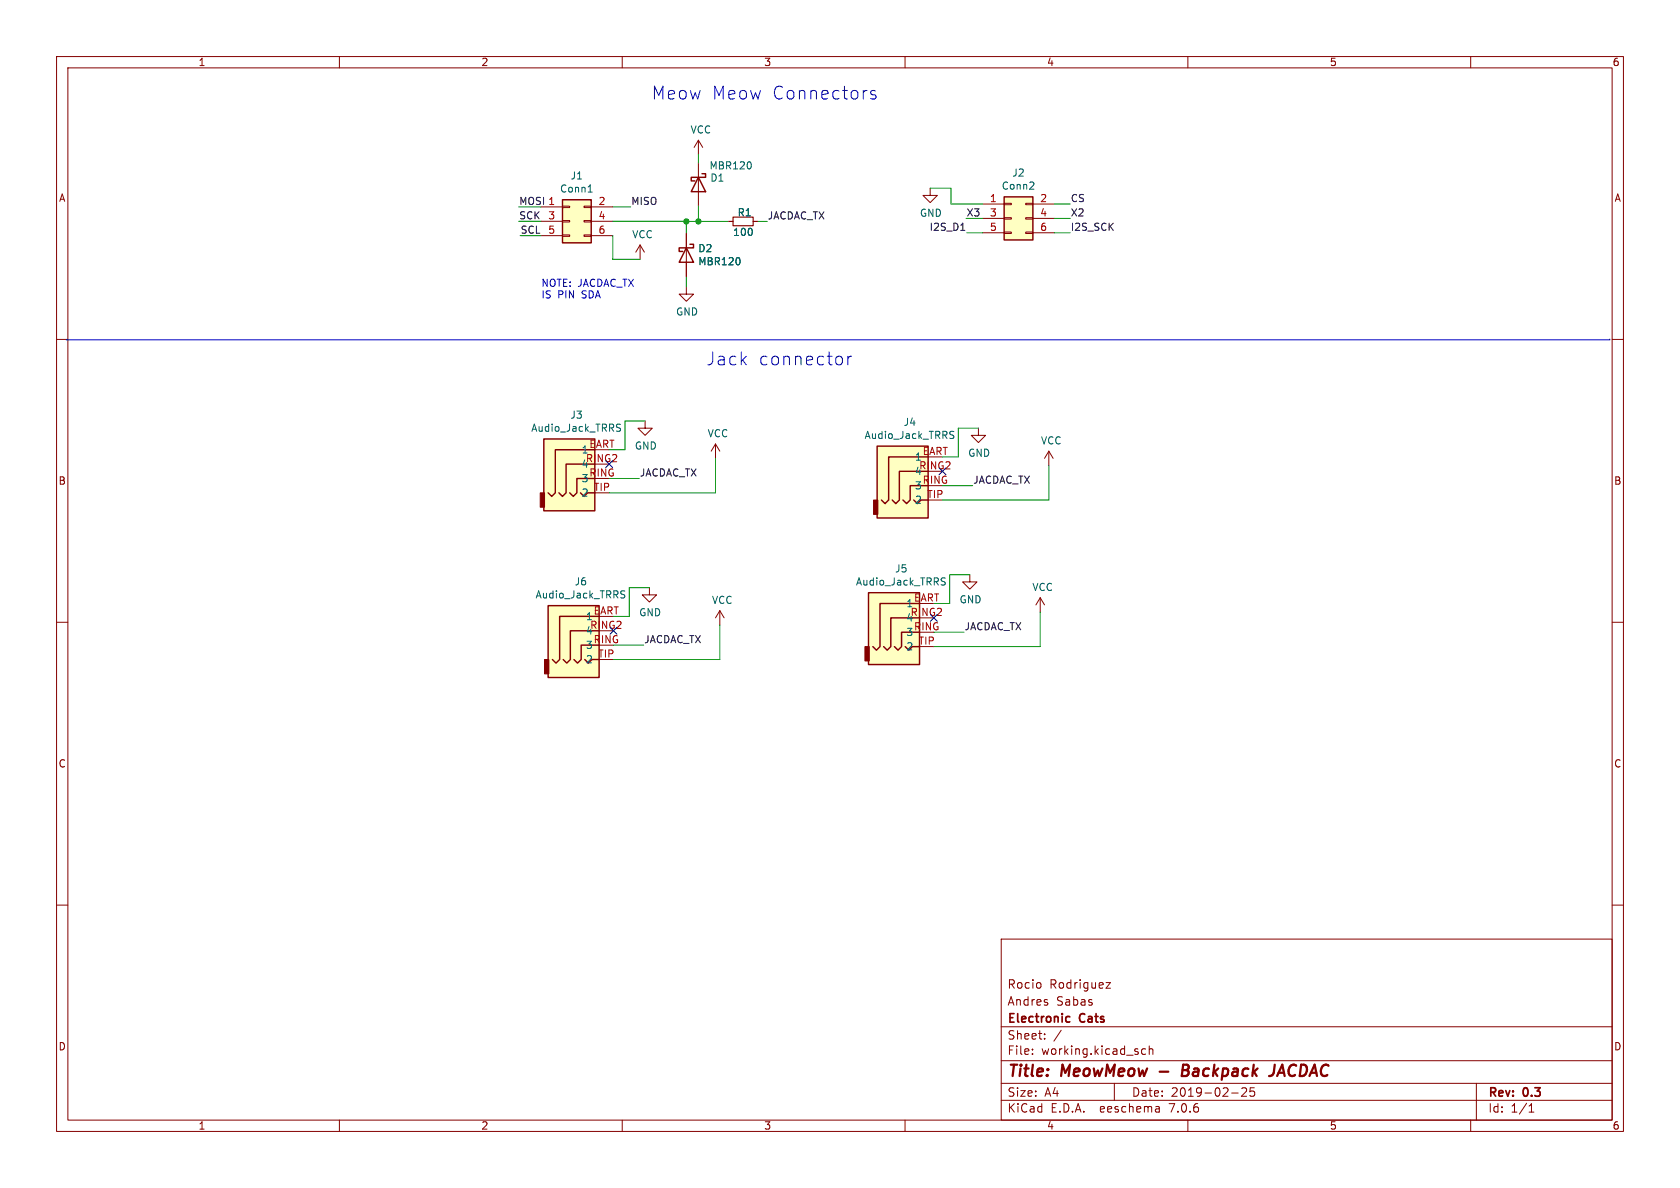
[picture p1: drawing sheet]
(kicad_sch (version 20230121) (generator eeschema)

 (paper "A4")

 (title_block
  (title "MeowMeow - Backpack JACDAC")
  (date "2019-02-25")
  (rev "0.3")
  (company "Electronic Cats")
  (comment 1 "Andres Sabas")
  (comment 2 "Rocio Rodriguez"))

 (lib_symbols
  (symbol "Connector_Generic:Conn_02x03_Odd_Even" (pin_names (offset 1.016) hide) (in_bom yes) (on_board yes)
   (property "Reference" "J" (at 1.27 5.08 0) (effects (font (size 1.27 1.27))))
   (property "Value" "Conn_02x03_Odd_Even" (at 1.27 -5.08 0) (effects (font (size 1.27 1.27))))
   (property "Footprint" "" (at 0 0 0) (effects (font (size 1.27 1.27)) hide))
   (property "Datasheet" "~" (at 0 0 0) (effects (font (size 1.27 1.27)) hide))
   (symbol "Conn_02x03_Odd_Even_1_1"
    (rectangle (start -1.27 -2.413) (end 0 -2.667) (stroke (width 0.1524) (type default)) (fill (type none)))
    (rectangle (start -1.27 0.127) (end 0 -0.127) (stroke (width 0.1524) (type default)) (fill (type none)))
    (rectangle (start -1.27 2.667) (end 0 2.413) (stroke (width 0.1524) (type default)) (fill (type none)))
    (rectangle (start -1.27 3.81) (end 3.81 -3.81) (stroke (width 0.254) (type default)) (fill (type background)))
    (rectangle (start 3.81 -2.413) (end 2.54 -2.667) (stroke (width 0.1524) (type default)) (fill (type none)))
    (rectangle (start 3.81 0.127) (end 2.54 -0.127) (stroke (width 0.1524) (type default)) (fill (type none)))
    (rectangle (start 3.81 2.667) (end 2.54 2.413) (stroke (width 0.1524) (type default)) (fill (type none)))
    (pin passive line (at -5.08 2.54 0) (length 3.81) (name "Pin_1" (effects (font (size 1.27 1.27)))) (number "1" (effects (font (size 1.27 1.27)))))
    (pin passive line (at 7.62 2.54 180) (length 3.81) (name "Pin_2" (effects (font (size 1.27 1.27)))) (number "2" (effects (font (size 1.27 1.27)))))
    (pin passive line (at -5.08 0 0) (length 3.81) (name "Pin_3" (effects (font (size 1.27 1.27)))) (number "3" (effects (font (size 1.27 1.27)))))
    (pin passive line (at 7.62 0 180) (length 3.81) (name "Pin_4" (effects (font (size 1.27 1.27)))) (number "4" (effects (font (size 1.27 1.27)))))
    (pin passive line (at -5.08 -2.54 0) (length 3.81) (name "Pin_5" (effects (font (size 1.27 1.27)))) (number "5" (effects (font (size 1.27 1.27)))))
    (pin passive line (at 7.62 -2.54 180) (length 3.81) (name "Pin_6" (effects (font (size 1.27 1.27)))) (number "6" (effects (font (size 1.27 1.27)))))))
  (symbol "Device:D_Schottky" (pin_numbers hide) (pin_names (offset 1.016) hide) (in_bom yes) (on_board yes)
   (property "Reference" "D" (at 0 2.54 0) (effects (font (size 1.27 1.27))))
   (property "Value" "D_Schottky" (at 0 -2.54 0) (effects (font (size 1.27 1.27))))
   (property "Footprint" "" (at 0 0 0) (effects (font (size 1.27 1.27)) hide))
   (property "Datasheet" "~" (at 0 0 0) (effects (font (size 1.27 1.27)) hide))
   (symbol "D_Schottky_0_1"
    (polyline (pts (xy 1.27 0) (xy -1.27 0)) (stroke (width 0) (type default)) (fill (type none)))
    (polyline (pts (xy 1.27 1.27) (xy 1.27 -1.27) (xy -1.27 0) (xy 1.27 1.27)) (stroke (width 0.254) (type default)) (fill (type none)))
    (polyline (pts (xy -1.905 0.635) (xy -1.905 1.27) (xy -1.27 1.27) (xy -1.27 -1.27) (xy -0.635 -1.27) (xy -0.635 -0.635)) (stroke (width 0.254) (type default)) (fill (type none))))
   (symbol "D_Schottky_1_1"
    (pin passive line (at -3.81 0 0) (length 2.54) (name "K" (effects (font (size 1.27 1.27)))) (number "1" (effects (font (size 1.27 1.27)))))
    (pin passive line (at 3.81 0 180) (length 2.54) (name "A" (effects (font (size 1.27 1.27)))) (number "2" (effects (font (size 1.27 1.27)))))))
  (symbol "Device:R_Small" (pin_numbers hide) (pin_names (offset 0.254) hide) (in_bom yes) (on_board yes)
   (property "Reference" "R" (at 0.762 0.508 0) (effects (font (size 1.27 1.27)) (justify left)))
   (property "Value" "R_Small" (at 0.762 -1.016 0) (effects (font (size 1.27 1.27)) (justify left)))
   (property "Footprint" "" (at 0 0 0) (effects (font (size 1.27 1.27)) hide))
   (property "Datasheet" "~" (at 0 0 0) (effects (font (size 1.27 1.27)) hide))
   (symbol "R_Small_0_1"
    (rectangle (start -0.762 1.778) (end 0.762 -1.778) (stroke (width 0.2032) (type default)) (fill (type none))))
   (symbol "R_Small_1_1"
    (pin passive line (at 0 2.54 270) (length 0.762) (name "~" (effects (font (size 1.27 1.27)))) (number "1" (effects (font (size 1.27 1.27)))))
    (pin passive line (at 0 -2.54 90) (length 0.762) (name "~" (effects (font (size 1.27 1.27)))) (number "2" (effects (font (size 1.27 1.27)))))))
  (symbol "jacdac-rescue:Audio_Jack_TRRS-Connector" (pin_names (offset 1.016)) (in_bom yes) (on_board yes)
   (property "Reference" "J" (at 0 8.89 0) (effects (font (size 1.27 1.27))))
   (property "Value" "Connector_Audio_Jack_TRRS" (at 0 6.35 0) (effects (font (size 1.27 1.27))))
   (property "Footprint" "" (at 0 0 0) (effects (font (size 1.27 1.27)) hide))
   (property "Datasheet" "" (at 0 0 0) (effects (font (size 1.27 1.27)) hide))
   (symbol "Audio_Jack_TRRS-Connector_0_1"
    (rectangle (start -6.35 -7.62) (end -7.112 -5.08) (stroke (width 0) (type solid)) (fill (type outline)))
    (polyline (pts (xy 0 -5.08) (xy 0.635 -5.715) (xy 1.27 -5.08) (xy 2.54 -5.08)) (stroke (width 0.254) (type solid)) (fill (type none)))
    (polyline (pts (xy -5.715 -5.08) (xy -5.08 -5.715) (xy -4.445 -5.08) (xy -4.445 2.54) (xy 2.54 2.54)) (stroke (width 0.254) (type solid)) (fill (type none)))
    (polyline (pts (xy -1.905 -5.08) (xy -1.27 -5.715) (xy -0.635 -5.08) (xy -0.635 -2.54) (xy 2.54 -2.54)) (stroke (width 0.254) (type solid)) (fill (type none)))
    (polyline (pts (xy 2.54 0) (xy -2.54 0) (xy -2.54 -5.08) (xy -3.175 -5.715) (xy -3.81 -5.08)) (stroke (width 0.254) (type solid)) (fill (type none)))
    (rectangle (start 2.54 -8.255) (end -6.477 4.445) (stroke (width 0.254) (type solid)) (fill (type background))))
   (symbol "Audio_Jack_TRRS-Connector_1_1"
    (pin passive line (at 5.08 2.54 180) (length 2.54) (name "1" (effects (font (size 1.27 1.27)))) (number "EART" (effects (font (size 1.27 1.27)))))
    (pin passive line (at 5.08 -2.54 180) (length 2.54) (name "3" (effects (font (size 1.27 1.27)))) (number "RING" (effects (font (size 1.27 1.27)))))
    (pin passive line (at 5.08 0 180) (length 2.54) (name "4" (effects (font (size 1.27 1.27)))) (number "RING2" (effects (font (size 1.27 1.27)))))
    (pin passive line (at 5.08 -5.08 180) (length 2.54) (name "2" (effects (font (size 1.27 1.27)))) (number "TIP" (effects (font (size 1.27 1.27)))))))
  (symbol "power:GND" (power) (pin_names (offset 0)) (in_bom yes) (on_board yes)
   (property "Reference" "#PWR" (at 0 -6.35 0) (effects (font (size 1.27 1.27)) hide))
   (property "Value" "GND" (at 0 -3.81 0) (effects (font (size 1.27 1.27))))
   (property "Footprint" "" (at 0 0 0) (effects (font (size 1.27 1.27)) hide))
   (property "Datasheet" "" (at 0 0 0) (effects (font (size 1.27 1.27)) hide))
   (symbol "GND_0_1"
    (polyline (pts (xy 0 0) (xy 0 -1.27) (xy 1.27 -1.27) (xy 0 -2.54) (xy -1.27 -1.27) (xy 0 -1.27)) (stroke (width 0) (type default)) (fill (type none))))
   (symbol "GND_1_1"
    (pin power_in line (at 0 0 270) (length 0) hide (name "GND" (effects (font (size 1.27 1.27)))) (number "1" (effects (font (size 1.27 1.27)))))))
  (symbol "power:VCC" (power) (pin_names (offset 0)) (in_bom yes) (on_board yes)
   (property "Reference" "#PWR" (at 0 -3.81 0) (effects (font (size 1.27 1.27)) hide))
   (property "Value" "VCC" (at 0 3.81 0) (effects (font (size 1.27 1.27))))
   (property "Footprint" "" (at 0 0 0) (effects (font (size 1.27 1.27)) hide))
   (property "Datasheet" "" (at 0 0 0) (effects (font (size 1.27 1.27)) hide))
   (symbol "VCC_0_1"
    (polyline (pts (xy -0.762 1.27) (xy 0 2.54)) (stroke (width 0) (type default)) (fill (type none)))
    (polyline (pts (xy 0 0) (xy 0 2.54)) (stroke (width 0) (type default)) (fill (type none)))
    (polyline (pts (xy 0 2.54) (xy 0.762 1.27)) (stroke (width 0) (type default)) (fill (type none))))
   (symbol "VCC_1_1"
    (pin power_in line (at 0 0 90) (length 0) hide (name "VCC" (effects (font (size 1.27 1.27)))) (number "1" (effects (font (size 1.27 1.27))))))))

 (junction (at 121.3358 39.1414) (diameter 0) (color 0 0 0 0))
 (junction (at 123.4694 39.1414) (diameter 0) (color 0 0 0 0))

 (no_connect (at 166.624 83.312))
 (no_connect (at 108.458 111.506))
 (no_connect (at 107.696 82.042))
 (no_connect (at 165.1 109.22))

 (wire (pts (xy 165.1 114.3) (xy 183.896 114.3)) (stroke (width 0) (type default)))
 (wire (pts (xy 168.1226 33.274) (xy 164.4396 33.274)) (stroke (width 0) (type default)))
 (wire (pts (xy 95.631 36.576) (xy 91.694 36.576)) (stroke (width 0) (type default)))
 (wire (pts (xy 185.42 82.296) (xy 185.42 88.392)) (stroke (width 0) (type default)))
 (wire (pts (xy 121.3358 41.275) (xy 121.3358 39.1414)) (stroke (width 0) (type default)))
 (wire (pts (xy 173.7106 41.148) (xy 170.9166 41.148)) (stroke (width 0) (type default)))
 (wire (pts (xy 123.4694 36.4236) (xy 123.4694 39.1414)) (stroke (width 0) (type default)))
 (wire (pts (xy 108.458 108.966) (xy 111.252 108.966)) (stroke (width 0) (type default)))
 (wire (pts (xy 173.7106 38.608) (xy 170.7896 38.608)) (stroke (width 0) (type default)))
 (wire (pts (xy 95.631 41.656) (xy 91.948 41.656)) (stroke (width 0) (type default)))
 (wire (pts (xy 108.458 114.046) (xy 113.792 114.046)) (stroke (width 0) (type default)))
 (wire (pts (xy 110.49 74.422) (xy 114.046 74.422)) (stroke (width 0) (type default)))
 (wire (pts (xy 107.696 84.582) (xy 113.03 84.582)) (stroke (width 0) (type default)))
 (wire (pts (xy 121.3358 39.1414) (xy 123.4694 39.1414)) (stroke (width 0) (type default)))
 (wire (pts (xy 186.4106 36.068) (xy 189.2046 36.068)) (stroke (width 0) (type default)))
 (wire (pts (xy 108.458 116.586) (xy 127.254 116.586)) (stroke (width 0) (type default)))
 (wire (pts (xy 166.624 88.392) (xy 185.42 88.392)) (stroke (width 0) (type default)))
 (wire (pts (xy 108.331 36.576) (xy 111.506 36.576)) (stroke (width 0) (type default)))
 (wire (pts (xy 167.894 106.68) (xy 167.894 101.6)) (stroke (width 0) (type default)))
 (wire (pts (xy 123.4694 28.8036) (xy 123.4694 27.3304)) (stroke (width 0) (type default)))
 (wire (pts (xy 111.252 108.966) (xy 111.252 103.886)) (stroke (width 0) (type default)))
 (wire (pts (xy 108.331 41.656) (xy 108.331 45.847)) (stroke (width 0) (type default)))
 (polyline (pts (xy 11.684 60.071) (xy 284.607 60.071)) (stroke (width 0) (type default)))

 (wire (pts (xy 127.254 110.49) (xy 127.254 116.586)) (stroke (width 0) (type default)))
 (wire (pts (xy 108.331 39.116) (xy 121.3358 39.116)) (stroke (width 0) (type default)))
 (wire (pts (xy 107.696 79.502) (xy 110.49 79.502)) (stroke (width 0) (type default)))
 (wire (pts (xy 186.4106 38.608) (xy 189.2046 38.608)) (stroke (width 0) (type default)))
 (wire (pts (xy 95.631 39.116) (xy 91.694 39.116)) (stroke (width 0) (type default)))
 (wire (pts (xy 126.492 81.026) (xy 126.492 87.122)) (stroke (width 0) (type default)))
 (wire (pts (xy 169.418 80.772) (xy 169.418 75.692)) (stroke (width 0) (type default)))
 (wire (pts (xy 168.1226 36.068) (xy 168.1226 33.274)) (stroke (width 0) (type default)))
 (wire (pts (xy 166.624 80.772) (xy 169.418 80.772)) (stroke (width 0) (type default)))
 (wire (pts (xy 110.49 79.502) (xy 110.49 74.422)) (stroke (width 0) (type default)))
 (wire (pts (xy 165.1 106.68) (xy 167.894 106.68)) (stroke (width 0) (type default)))
 (wire (pts (xy 168.1226 36.068) (xy 173.7106 36.068)) (stroke (width 0) (type default)))
 (wire (pts (xy 121.3358 48.895) (xy 121.3358 50.7238)) (stroke (width 0) (type default)))
 (wire (pts (xy 186.4106 41.148) (xy 189.2046 41.148)) (stroke (width 0) (type default)))
 (polyline (pts (xy 284.607 60.071) (xy 284.607 59.944)) (stroke (width 0) (type default)))

 (wire (pts (xy 121.3358 39.1414) (xy 121.3358 39.116)) (stroke (width 0) (type default)))
 (wire (pts (xy 169.418 75.692) (xy 172.974 75.692)) (stroke (width 0) (type default)))
 (wire (pts (xy 165.1 111.76) (xy 170.434 111.76)) (stroke (width 0) (type default)))
 (wire (pts (xy 166.624 85.852) (xy 171.958 85.852)) (stroke (width 0) (type default)))
 (wire (pts (xy 108.331 45.847) (xy 113.157 45.847)) (stroke (width 0) (type default)))
 (wire (pts (xy 123.4694 39.1414) (xy 128.8288 39.1414)) (stroke (width 0) (type default)))
 (wire (pts (xy 111.252 103.886) (xy 114.808 103.886)) (stroke (width 0) (type default)))
 (wire (pts (xy 133.9088 39.1414) (xy 135.636 39.1414)) (stroke (width 0) (type default)))
 (wire (pts (xy 183.896 108.204) (xy 183.896 114.3)) (stroke (width 0) (type default)))
 (wire (pts (xy 167.894 101.6) (xy 171.45 101.6)) (stroke (width 0) (type default)))
 (wire (pts (xy 107.696 87.122) (xy 126.492 87.122)) (stroke (width 0) (type default)))

 (text "Jack connector" (at 124.714 65.024 0) (effects (font (size 2.2606 2.2606)) (justify left bottom)))
 (text "NOTE: JACDAC_TX\nIS PIN SDA" (at 95.6056 53.086 0) (effects (font (size 1.27 1.27)) (justify left bottom)))
 (text "Meow Meow Connectors" (at 115.062 18.034 0) (effects (font (size 2.2606 2.2606)) (justify left bottom)))

 (label "MOSI" (at 91.694 36.576 0) (effects (font (size 1.27 1.27)) (justify left bottom)))
 (label "CS" (at 189.2046 36.068 0) (effects (font (size 1.27 1.27)) (justify left bottom)))
 (label "I2S_D1" (at 170.9166 41.148 180) (effects (font (size 1.27 1.27)) (justify right bottom)))
 (label "JACDAC_TX" (at 135.636 39.1414 0) (effects (font (size 1.27 1.27)) (justify left bottom)))
 (label "JACDAC_TX" (at 170.434 111.76 0) (effects (font (size 1.27 1.27)) (justify left bottom)))
 (label "JACDAC_TX" (at 113.03 84.582 0) (effects (font (size 1.27 1.27)) (justify left bottom)))
 (label "SCL" (at 91.948 41.656 0) (effects (font (size 1.27 1.27)) (justify left bottom)))
 (label "JACDAC_TX" (at 113.792 114.046 0) (effects (font (size 1.27 1.27)) (justify left bottom)))
 (label "X3" (at 170.7896 38.608 0) (effects (font (size 1.27 1.27)) (justify left bottom)))
 (label "I2S_SCK" (at 189.2046 41.148 0) (effects (font (size 1.27 1.27)) (justify left bottom)))
 (label "MISO" (at 111.506 36.576 0) (effects (font (size 1.27 1.27)) (justify left bottom)))
 (label "X2" (at 189.2046 38.608 0) (effects (font (size 1.27 1.27)) (justify left bottom)))
 (label "SCK" (at 91.694 39.116 0) (effects (font (size 1.27 1.27)) (justify left bottom)))
 (label "JACDAC_TX" (at 171.958 85.852 0) (effects (font (size 1.27 1.27)) (justify left bottom)))

 (symbol (lib_id "Connector_Generic:Conn_02x03_Odd_Even") (at 100.711 39.116 0) (unit 1) (in_bom yes) (on_board yes) (dnp no)
  (property "Reference" "J1" (at 101.981 31.0642 0) (effects (font (size 1.27 1.27))))
  (property "Value" "Conn1" (at 101.981 33.3756 0) (effects (font (size 1.27 1.27))))
  (property "Footprint" "Pines:61300621121" (at 100.711 39.116 0) (effects (font (size 1.27 1.27)) hide))
  (property "Datasheet" "~" (at 100.711 39.116 0) (effects (font (size 1.27 1.27)) hide)) (pin "1") (pin "2") (pin "3") (pin "4") (pin "5") (pin "6"))

 (symbol (lib_id "Connector_Generic:Conn_02x03_Odd_Even") (at 178.7906 38.608 0) (unit 1) (in_bom yes) (on_board yes) (dnp no)
  (property "Reference" "J2" (at 180.0606 30.5562 0) (effects (font (size 1.27 1.27))))
  (property "Value" "Conn2" (at 180.0606 32.8676 0) (effects (font (size 1.27 1.27))))
  (property "Footprint" "Pines:61300621121" (at 178.7906 38.608 0) (effects (font (size 1.27 1.27)) hide))
  (property "Datasheet" "~" (at 178.7906 38.608 0) (effects (font (size 1.27 1.27)) hide)) (pin "1") (pin "2") (pin "3") (pin "4") (pin "5") (pin "6"))

 (symbol (lib_id "power:GND") (at 164.4396 33.274 0) (unit 1) (in_bom yes) (on_board yes) (dnp no)
  (property "Reference" "#PWR0101" (at 164.4396 39.624 0) (effects (font (size 1.27 1.27)) hide))
  (property "Value" "GND" (at 164.5666 37.6682 0) (effects (font (size 1.27 1.27))))
  (property "Footprint" "" (at 164.4396 33.274 0) (effects (font (size 1.27 1.27)) hide))
  (property "Datasheet" "" (at 164.4396 33.274 0) (effects (font (size 1.27 1.27)) hide)) (pin "1"))

 (symbol (lib_id "power:VCC") (at 113.157 45.847 0) (unit 1) (in_bom yes) (on_board yes) (dnp no)
  (property "Reference" "#PWR0102" (at 113.157 49.657 0) (effects (font (size 1.27 1.27)) hide))
  (property "Value" "VCC" (at 113.5888 41.4528 0) (effects (font (size 1.27 1.27))))
  (property "Footprint" "" (at 113.157 45.847 0) (effects (font (size 1.27 1.27)) hide))
  (property "Datasheet" "" (at 113.157 45.847 0) (effects (font (size 1.27 1.27)) hide)) (pin "1"))

 (symbol (lib_id "power:GND") (at 114.808 103.886 0) (unit 1) (in_bom yes) (on_board yes) (dnp no)
  (property "Reference" "#PWR04" (at 114.808 110.236 0) (effects (font (size 1.27 1.27)) hide))
  (property "Value" "GND" (at 114.935 108.2802 0) (effects (font (size 1.27 1.27))))
  (property "Footprint" "" (at 114.808 103.886 0) (effects (font (size 1.27 1.27)) hide))
  (property "Datasheet" "" (at 114.808 103.886 0) (effects (font (size 1.27 1.27)) hide)) (pin "1"))

 (symbol (lib_id "power:VCC") (at 127.254 110.49 0) (unit 1) (in_bom yes) (on_board yes) (dnp no)
  (property "Reference" "#PWR06" (at 127.254 114.3 0) (effects (font (size 1.27 1.27)) hide))
  (property "Value" "VCC" (at 127.6858 106.0958 0) (effects (font (size 1.27 1.27))))
  (property "Footprint" "" (at 127.254 110.49 0) (effects (font (size 1.27 1.27)) hide))
  (property "Datasheet" "" (at 127.254 110.49 0) (effects (font (size 1.27 1.27)) hide)) (pin "1"))

 (symbol (lib_id "jacdac-rescue:Audio_Jack_TRRS-Connector") (at 103.378 111.506 0) (unit 1) (in_bom yes) (on_board yes) (dnp no)
  (property "Reference" "J6" (at 102.6922 102.8192 0) (effects (font (size 1.27 1.27))))
  (property "Value" "Audio_Jack_TRRS" (at 102.6922 105.1306 0) (effects (font (size 1.27 1.27))))
  (property "Footprint" "Connectors:AUDIO-JACK-TRRS-SMD" (at 103.378 111.506 0) (effects (font (size 1.27 1.27)) hide))
  (property "Datasheet" "~" (at 103.378 111.506 0) (effects (font (size 1.27 1.27)) hide)) (pin "EART") (pin "RING") (pin "RING2") (pin "TIP"))

 (symbol (lib_id "power:GND") (at 172.974 75.692 0) (unit 1) (in_bom yes) (on_board yes) (dnp no)
  (property "Reference" "#PWR01" (at 172.974 82.042 0) (effects (font (size 1.27 1.27)) hide))
  (property "Value" "GND" (at 173.101 80.0862 0) (effects (font (size 1.27 1.27))))
  (property "Footprint" "" (at 172.974 75.692 0) (effects (font (size 1.27 1.27)) hide))
  (property "Datasheet" "" (at 172.974 75.692 0) (effects (font (size 1.27 1.27)) hide)) (pin "1"))

 (symbol (lib_id "power:VCC") (at 185.42 82.296 0) (unit 1) (in_bom yes) (on_board yes) (dnp no)
  (property "Reference" "#PWR02" (at 185.42 86.106 0) (effects (font (size 1.27 1.27)) hide))
  (property "Value" "VCC" (at 185.8518 77.9018 0) (effects (font (size 1.27 1.27))))
  (property "Footprint" "" (at 185.42 82.296 0) (effects (font (size 1.27 1.27)) hide))
  (property "Datasheet" "" (at 185.42 82.296 0) (effects (font (size 1.27 1.27)) hide)) (pin "1"))

 (symbol (lib_id "jacdac-rescue:Audio_Jack_TRRS-Connector") (at 161.544 83.312 0) (unit 1) (in_bom yes) (on_board yes) (dnp no)
  (property "Reference" "J4" (at 160.8582 74.6252 0) (effects (font (size 1.27 1.27))))
  (property "Value" "Audio_Jack_TRRS" (at 160.8582 76.9366 0) (effects (font (size 1.27 1.27))))
  (property "Footprint" "Connectors:AUDIO-JACK-TRRS-SMD" (at 161.544 83.312 0) (effects (font (size 1.27 1.27)) hide))
  (property "Datasheet" "~" (at 161.544 83.312 0) (effects (font (size 1.27 1.27)) hide)) (pin "EART") (pin "RING") (pin "RING2") (pin "TIP"))

 (symbol (lib_id "power:GND") (at 171.45 101.6 0) (unit 1) (in_bom yes) (on_board yes) (dnp no)
  (property "Reference" "#PWR03" (at 171.45 107.95 0) (effects (font (size 1.27 1.27)) hide))
  (property "Value" "GND" (at 171.577 105.9942 0) (effects (font (size 1.27 1.27))))
  (property "Footprint" "" (at 171.45 101.6 0) (effects (font (size 1.27 1.27)) hide))
  (property "Datasheet" "" (at 171.45 101.6 0) (effects (font (size 1.27 1.27)) hide)) (pin "1"))

 (symbol (lib_id "power:VCC") (at 183.896 108.204 0) (unit 1) (in_bom yes) (on_board yes) (dnp no)
  (property "Reference" "#PWR05" (at 183.896 112.014 0) (effects (font (size 1.27 1.27)) hide))
  (property "Value" "VCC" (at 184.3278 103.8098 0) (effects (font (size 1.27 1.27))))
  (property "Footprint" "" (at 183.896 108.204 0) (effects (font (size 1.27 1.27)) hide))
  (property "Datasheet" "" (at 183.896 108.204 0) (effects (font (size 1.27 1.27)) hide)) (pin "1"))

 (symbol (lib_id "jacdac-rescue:Audio_Jack_TRRS-Connector") (at 160.02 109.22 0) (unit 1) (in_bom yes) (on_board yes) (dnp no)
  (property "Reference" "J5" (at 159.3342 100.5332 0) (effects (font (size 1.27 1.27))))
  (property "Value" "Audio_Jack_TRRS" (at 159.3342 102.8446 0) (effects (font (size 1.27 1.27))))
  (property "Footprint" "Connectors:AUDIO-JACK-TRRS-SMD" (at 160.02 109.22 0) (effects (font (size 1.27 1.27)) hide))
  (property "Datasheet" "~" (at 160.02 109.22 0) (effects (font (size 1.27 1.27)) hide)) (pin "EART") (pin "RING") (pin "RING2") (pin "TIP"))

 (symbol (lib_id "power:GND") (at 114.046 74.422 0) (unit 1) (in_bom yes) (on_board yes) (dnp no)
  (property "Reference" "#PWR0103" (at 114.046 80.772 0) (effects (font (size 1.27 1.27)) hide))
  (property "Value" "GND" (at 114.173 78.8162 0) (effects (font (size 1.27 1.27))))
  (property "Footprint" "" (at 114.046 74.422 0) (effects (font (size 1.27 1.27)) hide))
  (property "Datasheet" "" (at 114.046 74.422 0) (effects (font (size 1.27 1.27)) hide)) (pin "1"))

 (symbol (lib_id "power:VCC") (at 126.492 81.026 0) (unit 1) (in_bom yes) (on_board yes) (dnp no)
  (property "Reference" "#PWR0104" (at 126.492 84.836 0) (effects (font (size 1.27 1.27)) hide))
  (property "Value" "VCC" (at 126.9238 76.6318 0) (effects (font (size 1.27 1.27))))
  (property "Footprint" "" (at 126.492 81.026 0) (effects (font (size 1.27 1.27)) hide))
  (property "Datasheet" "" (at 126.492 81.026 0) (effects (font (size 1.27 1.27)) hide)) (pin "1"))

 (symbol (lib_id "jacdac-rescue:Audio_Jack_TRRS-Connector") (at 102.616 82.042 0) (unit 1) (in_bom yes) (on_board yes) (dnp no)
  (property "Reference" "J3" (at 101.9302 73.3552 0) (effects (font (size 1.27 1.27))))
  (property "Value" "Audio_Jack_TRRS" (at 101.9302 75.6666 0) (effects (font (size 1.27 1.27))))
  (property "Footprint" "Connectors:AUDIO-JACK-TRRS-SMD" (at 102.616 82.042 0) (effects (font (size 1.27 1.27)) hide))
  (property "Datasheet" "~" (at 102.616 82.042 0) (effects (font (size 1.27 1.27)) hide)) (pin "EART") (pin "RING") (pin "RING2") (pin "TIP"))

 (symbol (lib_id "Device:D_Schottky") (at 121.3358 45.085 270) (unit 1) (in_bom yes) (on_board yes) (dnp no)
  (property "Reference" "D2" (at 123.3424 43.9166 90) (effects (font (size 1.27 1.27)) (justify left)))
  (property "Value" "MBR120" (at 123.3424 46.228 90) (effects (font (size 1.27 1.27)) (justify left)))
  (property "Footprint" "Diodes_SMD:D_SOD-123F" (at 121.3358 45.085 0) (effects (font (size 1.27 1.27)) hide))
  (property "Datasheet" "~" (at 121.3358 45.085 0) (effects (font (size 1.27 1.27)) hide)) (pin "1") (pin "2"))

 (symbol (lib_id "Device:D_Schottky") (at 123.4694 32.6136 270) (unit 1) (in_bom yes) (on_board yes) (dnp no)
  (property "Reference" "D1" (at 125.476 31.4452 90) (effects (font (size 1.27 1.27)) (justify left)))
  (property "Value" "MBR120" (at 125.3236 29.2862 90) (effects (font (size 1.27 1.27)) (justify left)))
  (property "Footprint" "Diodes_SMD:D_SOD-123F" (at 123.4694 32.6136 0) (effects (font (size 1.27 1.27)) hide))
  (property "Datasheet" "~" (at 123.4694 32.6136 0) (effects (font (size 1.27 1.27)) hide)) (pin "1") (pin "2"))

 (symbol (lib_id "Device:R_Small") (at 131.3688 39.1414 270) (unit 1) (in_bom yes) (on_board yes) (dnp no)
  (property "Reference" "R1" (at 131.6482 37.5666 90) (effects (font (size 1.27 1.27))))
  (property "Value" "100" (at 131.4196 41.0464 90) (effects (font (size 1.27 1.27))))
  (property "Footprint" "Resistors_SMD:R_0805_HandSoldering" (at 131.3688 39.1414 0) (effects (font (size 1.27 1.27)) hide))
  (property "Datasheet" "~" (at 131.3688 39.1414 0) (effects (font (size 1.27 1.27)) hide)) (pin "1") (pin "2"))

 (symbol (lib_id "power:GND") (at 121.3358 50.7238 0) (unit 1) (in_bom yes) (on_board yes) (dnp no)
  (property "Reference" "#PWR08" (at 121.3358 57.0738 0) (effects (font (size 1.27 1.27)) hide))
  (property "Value" "GND" (at 121.4628 55.118 0) (effects (font (size 1.27 1.27))))
  (property "Footprint" "" (at 121.3358 50.7238 0) (effects (font (size 1.27 1.27)) hide))
  (property "Datasheet" "" (at 121.3358 50.7238 0) (effects (font (size 1.27 1.27)) hide)) (pin "1"))

 (symbol (lib_id "power:VCC") (at 123.4694 27.3304 0) (unit 1) (in_bom yes) (on_board yes) (dnp no)
  (property "Reference" "#PWR07" (at 123.4694 31.1404 0) (effects (font (size 1.27 1.27)) hide))
  (property "Value" "VCC" (at 123.9012 22.9362 0) (effects (font (size 1.27 1.27))))
  (property "Footprint" "" (at 123.4694 27.3304 0) (effects (font (size 1.27 1.27)) hide))
  (property "Datasheet" "" (at 123.4694 27.3304 0) (effects (font (size 1.27 1.27)) hide)) (pin "1"))

 (sheet_instances (path "" (page "1"))))
